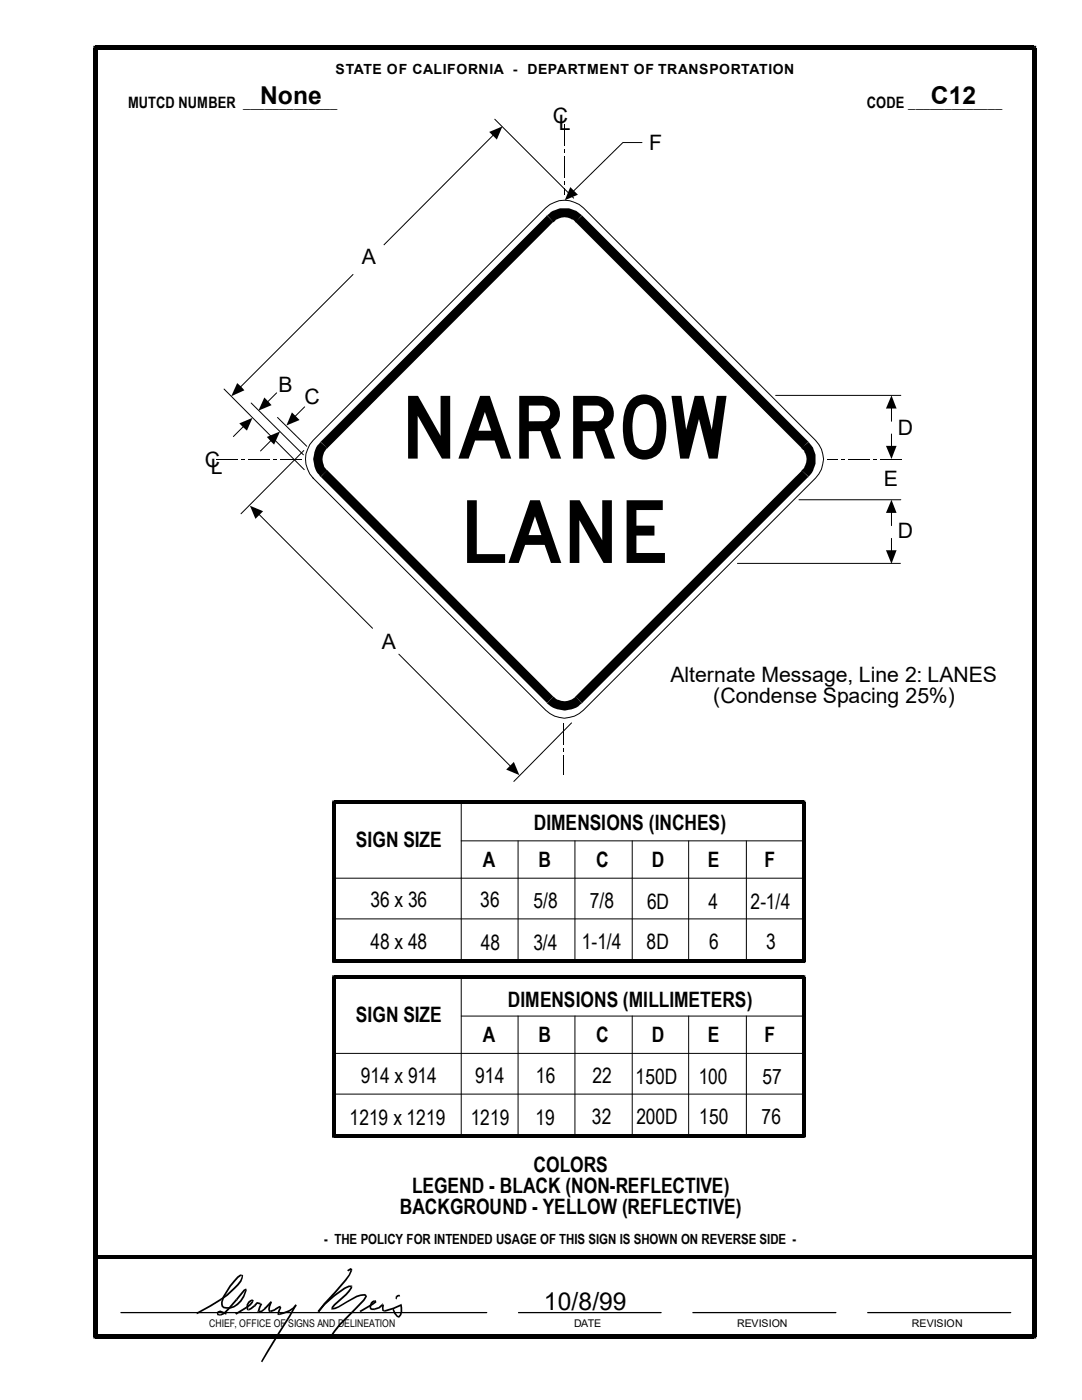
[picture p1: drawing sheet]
<svg xmlns="http://www.w3.org/2000/svg" width="216mm" height="279mm" viewBox="0 0 216 279" stroke-linecap="round" stroke-linejoin="round" font-family="sans-serif">
<g fill="none" stroke="#000" stroke-width=".2">
<path d="M98.5 26.9l-21.9 22M98.7 23.8l15.8 15.7M112.7 24.9v4.2M112.7 31.2v4.3M128.1 28.4h-3.8l-9.9 9.8M70.4 54.8l-22.5 22.5M44.7 77.6l16 16.1M55.2 78.4l-1.9 1.9M154.8 78.9h24.9M43.2 91.6h4.2M48.6 85.1l-2 2M49.5 91.6h4.3"/>
<path d="M50.1 80.4l10.4 10.4M54.1 87.9l-2.1 2.1M55.4 83.3l5.8 5.8M55.9 91.6h4.2M60.6 89.9l-12.5 12.6M60.8 81.2l-2 1.9M62.5 87.9l46.4-46.4a5.4 5.4 0 0 1 7.5 0l46.3 46.4a5.2 5.2 0 0 1 0 7.5l-46.3 46.3a5.2 5.2 0 0 1-7.5 0l-46.4-46.3a5.4 5.4 0 0 1 0-7.5zM159.4 99.7h20.3M165.2 91.7h2M169.3 91.7h4.3M175.7 91.7h4.2M177.9 81.4v2.7"/>
<path d="M177.9 86.6v2.6M51.6 102.6l22.7 22.8M147.2 112.4h32.5M177.9 102.2v2.7M177.9 107.4v2.6M79.6 130.6l22.3 22.4M92 159.9v31.6M112.4 144.4v4.2M112.4 150.7v4M114 144.3l-11.5 11.7M66.6 175.3h93.7M92 167.8h68.3"/>
<path d="M103.4 167.8v23.9M114.7 167.8v23.9M126.2 167.8v23.9M137.4 167.8v23.9M148.9 167.8v23.9M66.6 183.4h93.7M92 194.9v31.5M66.6 210.2h93.7M66.6 218.4h93.7M92 202.8h68.3M103.4 202.8v23.8M114.7 202.8v23.8"/>
<path d="M126.2 202.8v23.8M137.4 202.8v23.8M148.9 202.8v23.8"/>
</g>
<g fill="#000">
<path d="M97.6 26.3l2.6-1.1-1.1 2.7z" fill-rule="evenodd"/>
<path d="M113.8 37.3l1.5 1.6-2.6 1.1z" fill-rule="evenodd"/>
<path d="M47.3 76.5l1.5 1.4-2.7 1.2z" fill-rule="evenodd"/>
<path d="M47.8 84.5l2.6-1.1-1.1 2.5z" fill-rule="evenodd"/>
<path d="M52.7 79.3l1.5 1.6-2.6 1.1z" fill-rule="evenodd"/>
<path d="M53.3 87.2l2.6-1.1-1.2 2.6z" fill-rule="evenodd"/>
<path d="M58.3 82.3l1.5 1.5-2.7 1.1z" fill-rule="evenodd"/>
<path d="M177.9 78.9l1 2.6h-2.1z" fill-rule="evenodd"/>
<path d="M176.8 89h2.1l-1 2.6z" fill-rule="evenodd"/>
<path d="M49.9 100.9l2.6 1.1-1.5 1.5z" fill-rule="evenodd"/>
<path d="M177.9 99.7l1 2.7h-2.1z" fill-rule="evenodd"/>
<path d="M176.8 109.8h2.1l-1 2.7z" fill-rule="evenodd"/>
<path d="M101.8 152.8l.7-.7 1.1 2.6-2.6-1.1z" fill-rule="evenodd"/>
</g>
<g fill="#000">
<path d="M18.6 9.1h.4v.9l.5-.4h-.9zM19 9.1h187.3v.9h-187.3zM206.3 9.1h.5v.5h-.9l.4 .4zM112.6 29.8h.2v.8h-.2zM112.6 36.2h.2v.7h-.2zM112.6 37.6h.2v1.3h-.2zM109.1 43l-.1 .2 .2-.3 1.2 1.5zM109.2 42.9l.4-.2a3.9 3.9 0 0 1 2.2-1.1 5.1 5.1 0 0 1 3.5 .7l.8 .6-1.2 1.5a2.98 2.98 0 0 0-4.5 0zM116.1 42.9l-1.2 1.5-.1-.1 1.4-1.3zM114.8 44.3l1.4-1.3 45.1 45.1-1.3 1.4zM48.1 91.5h.8v.2h-.8zM54.4 91.5h.8v.2h-.8z"/>
<path d="M63.9 88.2l1.4 1.2a3.2 3.2 0 0 0 0 4.5l-1.4 1.3a5.3 5.3 0 0 1-.6-6.3zM63.9 88.2l.3-.2-.2 .1 1.3 1.4zM109.1 43l1.3 1.3-45.1 45.2-1.3-1.4zM65.3 93.8l-1.4 1.4zM159.9 89.4l1.5-1.2-.1-.1-1.3 1.4zM114.8 139l45.2-45.1 1.3 1.3-45.1 45.1zM159.9 89.4l1.5-1.2 .2 .4a3.9 3.9 0 0 1 1.1 2.2 5.6 5.6 0 0 1-1.1 4l-.2 .3-1.5-1.2a2.98 2.98 0 0 0 0-4.5zM159.9 93.9l1.5 1.2-.3 .2 .2-.1zM167.9 91.6h.8v.2h-.8zM174.2 91.6h.8v.2h-.8zM65.3 93.8l45.1 45.2-1.3 1.3-45.1-45.1zM110.4 139l-1.3 1.4z"/>
<path d="M112.4 149.3h.1v.7h-.1zM110.4 139a3.2 3.2 0 0 0 4.5 0l1.2 1.4a4.9 4.9 0 0 1-7 0zM114.8 139l1.4 1.3 .1-.2-.2 .3zM160.4 159.8h.3v.3h-.7l.4 .3zM66.3 159.8h.3v.6l.4-.3h-.7zM66.6 159.8h93.8v.6h-93.8zM66.3 160.1h.7v31.8h-.7zM66.3 194.6h.3v.7l.4-.3h-.7zM66.6 191.5h93.8v.7h-93.8zM66.3 191.9h.7l-.4-.4v.7h-.3zM66.6 194.6h93.8v.7h-93.8zM160 160.1h.7v31.8h-.7z"/>
<path d="M160.4 194.6h.3v.4h-.7l.4 .3zM160.4 191.5l-.4 .4h.7v.3h-.3zM66.3 195h.7v31.7h-.7zM66.6 226.4h93.8v.7h-93.8zM66.3 226.7h.7l-.4-.3v.7h-.3zM160 195h.7v31.7h-.7zM160.4 226.4l-.4 .3h.7v.4h-.3zM19 250.5h187.3v.7h-187.3zM48.3 254.5h.2a3.5 3.5 0 0 1-1.6 2.7l-1.4 1.4-1.2 .8-.3-.2a17.8 17.8 0 0 0 3.9-3.7zM44 259.2l.3 .2zM43.9 262.3l.7-.3 2.5-2.8 .2 .3-2.4 2.7-.8 .4zM47.1 259.2l.2 .3z"/>
<path d="M47.3 254.8l.6-.5 .5 .1v.3l-.2-.1a11.8 11.8 0 0 0-3.8 5.2l.1 .8-.3 .1-.1-.9a12.9 12.9 0 0 1 3.2-5zM48.3 254.5h.2l-.1-.1v.3zM48.6 257.4l.5-.3 .2 .5h-.4l.2-.2-.2 .2-1.6 1.9-.2-.3zM48.9 257.5l.4 .1h-.1zM49.5 259.8l.7-.5 .2 .3a1.23 1.23 0 0 0-.8 1.6l-.1 .3h-.2l-.1-1.1zM50.2 259.3l.2 .3h-.3l.3-.3zM51.1 259.9l.2-.1-.1 .4h.2zM51.3 259.8l.7 .2-.1 .4-.7-.2zM53.9 259.8h.4h-.4l.3 .2zM53.9 259.8h.4l-.5 1.5 .2 .3-.2 .3-.3-.6zM69.3 253.5l.6-.4 .4 .1v.4h-.4v-.4l.1 .2-.5 .3zM70.1 256.5h.2v.2h-.4l.2 .2z"/>
<path d="M69.9 253.5l.4 .1-.5 .9-.7 1.1-5.4 6.3-.3-.3 5.4-6.2 .8-1.1zM69.9 253.5l.4 .1zM69.9 256.7h.4v.3l-.5 .8-2.9 2.7-.4 .7h-.4l.1-.4 .4-.5 2.9-2.7 .4-.6zM72.8 258.2l-.1 .4zM72.8 258.2l.4 .5-.5 .9-2.1 2.2a30.5 30.5 0 0 0-4.4 4.9l-.2-.2a22.9 22.9 0 0 1 4.4-5l2.1-2.2 .4-.6-.2-.1zM74.6 259.5h.2v.3zM74 259.9l.6-.4 .2 .3a1.08 1.08 0 0 0-.7 1.2l.6 .1v.4l-.9-.2-.1-.8zM79 258.7l.2 .1v.5l-.3-.1zM79 258.7l.4-.3h.4v.3l-.6 .2zM79 258.7l.2 .2zM18.6 9.6h.9v257.1h-.9zM19 266.3h187.3v.8h-187.3z"/>
<path d="M18.6 266.7h.9l-.5-.4v.8h-.4zM39.2 262l4.8-2.8 .3 .2-5 2.9zM43.9 261.5l1.3 .5-.1 .4-1.2-.5zM43.9 261.5v.4zM43.4 261.7l.5-.2v.4l-.4 .1 .1 .2 .4 .1v.3l-.7-.1v-.5zM43.9 262.3l.2 .3zM44.2 260.7l.2-.2 .1 .1zM44.4 260.5a2.09 2.09 0 0 0 2.8-.3l.7-.7 .6-.9 .4-1.1 .3 .1a4.1 4.1 0 0 1-4 3.6l-.6-.1-.4-.3zM46.9 262.1l2.2-1.3 .3 .2-2.2 1.4zM50.4 259.3l.2 .2-.1 .5-1.1 1-.3-.2 1.3-1.1-.3-.1zM49.1 260.8l.3 .2zM49.6 261.2l.1 .3h-.2z"/>
<path d="M49.6 261.2l1.1-.8 .3 .3-1.3 .8zM51.1 259.9l.3 .3-.4 .5-.3-.3zM50.7 260.4l.3 .3zM51.4 261.7l.3 .1-.1-.2v.4h-.4zM51.6 261.6l.6-.1 .7-.6 .1 .4-.8 .6-.6 .1zM52 260l.1 .1-.3 .3zM52.1 260.1l.2 .2-.6 1.5-.3-.1 .2-.8 .4-.6h-.2zM53.9 259.8l.3 .2-1.2 1.3-.3-.3zM52.7 261l.2-.1 .1 .4zM53.9 261.5l.1 .4-.2 .1zM53.9 261.5l2-.9 .1 .3-1.2 .7-.8 .3zM55.7 262.1l-.1 .4z"/>
<path d="M55.7 262.1a5 5 0 0 0 3.2-1.7l.3 .2a5.5 5.5 0 0 1-3.5 1.9zM55.9 260.6l.1 .2-.3 .1h.3zM55.7 260.9l.3-.1 .1 .2-.5 1.1v.4l-.2-.1v-.4l.4-1zM58.9 260.3l.3 .3zM58.9 260.3l.3 .2-1.3 2.3-5.6 9.1-.2-.2zM64.6 260.2l2-1.8 2.1-1.4 .9-.5h.5v.4h-.4a18 18 0 0 0-6 5l-.3-.3zM63.4 261.6l.3 .3zM66.3 261v.4h-.2v-.2h.4zM66.3 261l1.2-.3 3.6-2.1 1.7-.4v.4l-1.6 .3-4.3 2.4-.6 .1zM71.7 261.6l3.1-1.9 .2 .1h-.2v-.3h.2l.1 .4-.7 .5-2.4 1.5zM74.7 261.1l.8-.2 .7-.6 .3 .2-.7 .6-.5 .2-.6 .2zM74.7 261.1v.4z"/>
<path d="M76.4 260.1l.1 .2-.3 .2h.3l-.3-.2zM76.5 260.3l.1 .2-.1 .9 .3 .1-.1 .3-.4-.2-.1-1.1zM76.8 261.5l.1 .3h-.2zM76.8 261.5l1.7-.6 1.5-.6 .1 .3-1.5 .7-1.7 .5zM78.3 261.4l.3-.2 .7 1.4 .4 .1-.2 .3-.3-.2-.5-.6zM79.4 262.7h.3l-.2 .3 .1 .1 .1-.1zM80 260.3l.1-.1 .1 .2-.4 .1 .3 .1zM79.8 260.5l.4-.1a2.58 2.58 0 0 1-.5 2.6l-.3-.3a2.09 2.09 0 0 0 .4-2.2zM205.9 9.6h.9v257.1h-.9zM206.3 266.3l-.4 .4h.9v.4h-.5z"/>
</g>
<path d="M24.1 262h73M103.5 262h28.4M138.3 262h28.5M173.1 262h28.6" fill="none" stroke="#000" stroke-width=".25"/>
<g font-size="18.8">
<text x="79.9" y="91.5">NARROW</text>
<text x="91.7" y="112.4">LANE</text>
</g>
<g font-size="4.9">
<text x="51.9" y="20.7">None</text>
<text x="185.8" y="20.7">C12</text>
<text x="108.5" y="261.5">10/8/99</text>
</g>
<g font-size="4.2">
<text x="110.3" y="24.6">C</text>
<text x="111.5" y="26">L</text>
<text x="129.5" y="30">F</text>
<text x="72.2" y="52.7">A</text>
<text x="55.5" y="78.1">B</text>
<text x="60.8" y="80.7">C</text>
<text x="179.2" y="86.8">D</text>
<text x="40.9" y="93.1">C</text>
<text x="42.1" y="94.7">L</text>
<text x="176.4" y="97">E</text>
<text x="179.2" y="107.4">D</text>
<text x="76.2" y="129.5">A</text>
<text x="133.8" y="136.1">Alternate Message, Line 2: LANES</text>
<text x="142.3" y="140.4">(Condense Spacing 25%)</text>
<text x="106.5" y="165.7">DIMENSIONS (INCHES)</text>
<text x="71" y="169">SIGN SIZE</text>
<text x="96.4" y="173.1">A</text>
<text x="107.4" y="173.1">B</text>
<text x="119" y="173.1">C</text>
<text x="130" y="173.1">D</text>
<text x="141.2" y="173.1">E</text>
<text x="152.6" y="173.1">F</text>
<text x="73.9" y="181.1">36 x 36</text>
<text x="95.8" y="181.1">36</text>
<text x="106.4" y="181.2">5/8</text>
<text x="117.7" y="181.2">7/8</text>
<text x="129.1" y="181.4">6D</text>
<text x="141.4" y="181.4">4</text>
<text x="149.8" y="181.4">2-1/4</text>
<text x="73.9" y="189.5">48 x 48</text>
<text x="95.9" y="189.6">48</text>
<text x="106.4" y="189.6">3/4</text>
<text x="116.1" y="189.4">1-1/4</text>
<text x="129" y="189.4">8D</text>
<text x="141.5" y="189.5">6</text>
<text x="152.9" y="189.5">3</text>
<text x="71" y="204">SIGN SIZE</text>
<text x="101.3" y="201">DIMENSIONS (MILLIMETERS)</text>
<text x="96.4" y="208">A</text>
<text x="107.4" y="208">B</text>
<text x="119" y="208">C</text>
<text x="130" y="208">D</text>
<text x="141.2" y="208">E</text>
<text x="152.6" y="208">F</text>
<text x="72" y="216.1">914 x 914</text>
<text x="94.8" y="216.1">914</text>
<text x="106.9" y="216.1">16</text>
<text x="118.2" y="216.1">22</text>
<text x="126.8" y="216.3">150D</text>
<text x="139.4" y="216.3">100</text>
<text x="152.1" y="216.3">57</text>
<text x="69.8" y="224.5">1219 x 1219</text>
<text x="94" y="224.5">1219</text>
<text x="106.8" y="224.5">19</text>
<text x="118.1" y="224.3">32</text>
<text x="127" y="224.3">200D</text>
<text x="139.5" y="224.4">150</text>
<text x="152" y="224.4">76</text>
<text x="106.4" y="233.8">COLORS</text>
<text x="82.2" y="238.1">LEGEND - BLACK (NON-REFLECTIVE)</text>
<text x="79.8" y="242.3">BACKGROUND - YELLOW (REFLECTIVE)</text>
</g>
<g font-size="3.1">
<text x="25.6" y="21.5">MUTCD NUMBER _____________</text>
<text x="173" y="21.5">CODE _____________</text>
</g>
<g font-size="2.8">
<text x="67" y="14.7">STATE OF CALIFORNIA - DEPARTMENT OF TRANSPORTATION</text>
<text x="64.7" y="248.2">- THE POLICY FOR INTENDED USAGE OF THIS SIGN IS SHOWN ON REVERSE SIDE -</text>
</g>
<g font-size="2.1">
<text x="41.7" y="264.8">CHIEF, OFFICE OF SIGNS AND DELINEATION</text>
<text x="114.6" y="264.8">DATE</text>
<text x="147.1" y="264.8">REVISION</text>
<text x="181.9" y="264.8">REVISION</text>
</g>
</svg>
